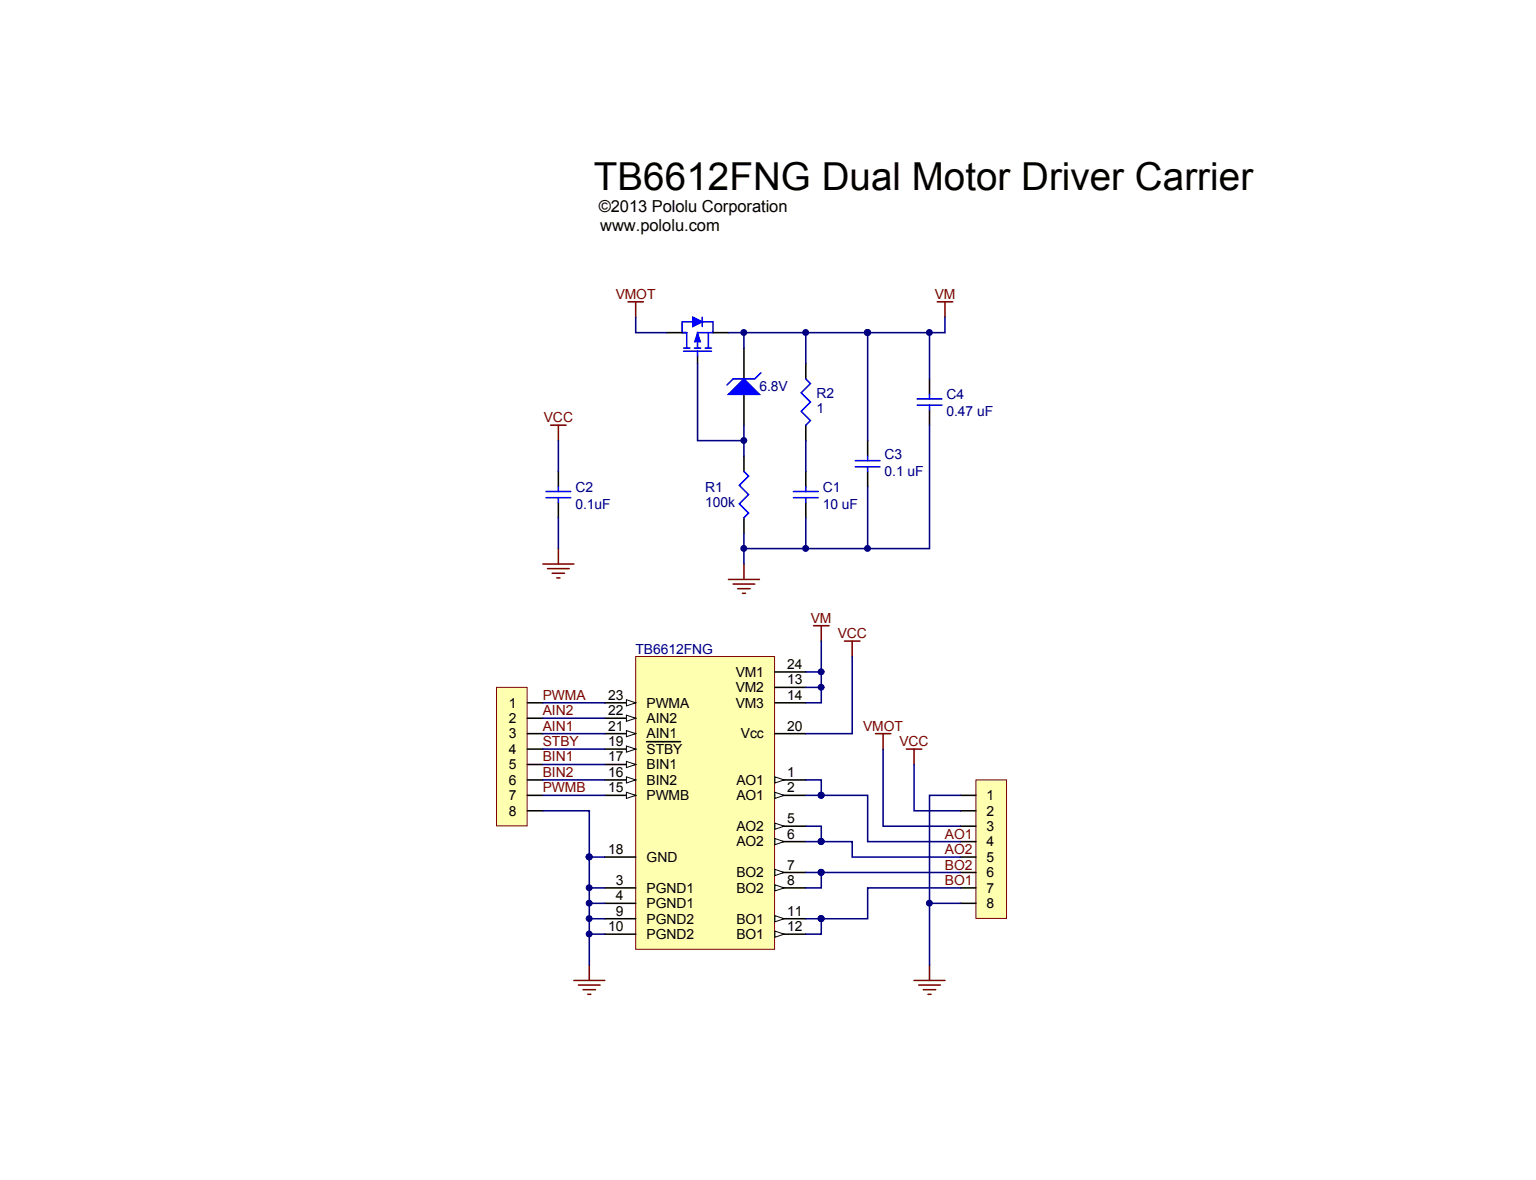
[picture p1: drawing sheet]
<svg xmlns="http://www.w3.org/2000/svg" width="271mm" height="208mm" viewBox="0 0 271 208" stroke-linecap="round" stroke-linejoin="round" font-family="sans-serif">
<path d="M143.5 110.4h2.7M144.9 110.4v2.7M149 113.1h2.7M150.3 113.1v2.7M101.2 172.9h5.5M102 173.8h3.9M102.9 174.6h2.1M103.7 175.4h.5M103.9 170.2v2.7" fill="none" stroke="#800000" stroke-width=".27"/>
<path d="M112.1 115.8h24.5v51.6h-24.5z" fill="#ffffb0" stroke="#800000" stroke-width=".18"/>
<path d="M106.7 134.9h5.4M136.7 129.4h5.4" fill="none" stroke="#000" stroke-width=".27"/>
<path d="M110.5 134.3l1.6 .6-1.6 .5z" fill="#fff" stroke="#000" stroke-width=".18"/>
<path d="M136.7 140.3h5.4" fill="none" stroke="#000" stroke-width=".27"/>
<path d="M136.7 139.7l1.6 .6-1.6 .5z" fill="#fff" stroke="#000" stroke-width=".18"/>
<path d="M136.7 148.5h5.4" fill="none" stroke="#000" stroke-width=".27"/>
<path d="M136.7 147.9l1.6 .6-1.6 .5z" fill="#fff" stroke="#000" stroke-width=".18"/>
<path d="M136.7 164.8h5.4" fill="none" stroke="#000" stroke-width=".27"/>
<path d="M136.7 164.2l1.6 .6-1.6 .5z" fill="#fff" stroke="#000" stroke-width=".18"/>
<path d="M136.7 156.6h5.4" fill="none" stroke="#000" stroke-width=".27"/>
<path d="M136.7 156.1l1.6 .5-1.6 .6z" fill="#fff" stroke="#000" stroke-width=".18"/>
<path d="M106.7 137.6h5.4" fill="none" stroke="#000" stroke-width=".27"/>
<path d="M110.5 137l1.6 .6-1.6 .5z" fill="#fff" stroke="#000" stroke-width=".18"/>
<path d="M106.7 140.3h5.4" fill="none" stroke="#000" stroke-width=".27"/>
<path d="M110.5 139.7l1.6 .6-1.6 .5z" fill="#fff" stroke="#000" stroke-width=".18"/>
<path d="M106.7 132.1h5.4" fill="none" stroke="#000" stroke-width=".27"/>
<path d="M110.5 131.6l1.6 .5-1.6 .6z" fill="#fff" stroke="#000" stroke-width=".18"/>
<path d="M136.7 118.5h5.4M114 130.8h6M136.7 121.2h5.4M136.7 153.9h5.4M106.7 162.1h5.4M106.7 164.8h5.4" fill="none" stroke="#000" stroke-width=".27"/>
<path d="M136.7 153.4l1.6 .5-1.6 .5z" fill="#fff" stroke="#000" stroke-width=".18"/>
<path d="M136.7 162.1h5.4" fill="none" stroke="#000" stroke-width=".27"/>
<path d="M136.7 161.5l1.6 .6-1.6 .5z" fill="#fff" stroke="#000" stroke-width=".18"/>
<path d="M136.7 145.7h5.4" fill="none" stroke="#000" stroke-width=".27"/>
<path d="M136.7 145.2l1.6 .5-1.6 .6z" fill="#fff" stroke="#000" stroke-width=".18"/>
<path d="M136.7 137.6h5.4" fill="none" stroke="#000" stroke-width=".27"/>
<path d="M136.7 137l1.6 .6-1.6 .5z" fill="#fff" stroke="#000" stroke-width=".18"/>
<path d="M106.7 129.4h5.4M136.7 124h5.4M106.7 159.3h5.4M106.7 156.6h5.4M106.7 151.2h5.4" fill="none" stroke="#000" stroke-width=".27"/>
<path d="M110.5 128.9l1.6 .5-1.6 .6z" fill="#fff" stroke="#000" stroke-width=".18"/>
<path d="M106.7 126.7h5.4" fill="none" stroke="#000" stroke-width=".27"/>
<path d="M110.5 126.1l1.6 .6-1.6 .5z" fill="#fff" stroke="#000" stroke-width=".18"/>
<path d="M106.7 124h5.4" fill="none" stroke="#000" stroke-width=".27"/>
<path d="M110.5 123.4l1.6 .6-1.6 .5z" fill="#fff" stroke="#000" stroke-width=".18"/>
<g fill="none" stroke="#000080" stroke-width=".27">
<path d="M112.1 56v2.7h5.5M131.2 58.7v2.7M142.1 58.7v5.4M164 58.7v8.1M98.5 77.7v5.5M123 64.1v13.6h8.2M131.2 75v5.4M142.1 77.7v5.5M164 75v21.8h-32.8M98.5 91.3v5.5M131.2 94v5.5M142.1 118.5h2.8"/>
<path d="M144.9 113.1v10.9h-2.8M150.3 115.8v13.6h-8.2M142.1 121.2h2.8M103.9 156.6h2.8M103.9 159.3h2.8M103.9 162.1h2.8M103.9 164.8h2.8"/>
</g>
<g fill="#000080" stroke="#000080" stroke-width=".18">
<circle cx="144.8" cy="118.5" r=".52"/>
<circle cx="144.8" cy="121.2" r=".52"/>
<circle cx="103.9" cy="156.6" r=".52"/>
<circle cx="103.9" cy="159.3" r=".52"/>
<circle cx="103.9" cy="162" r=".52"/>
<circle cx="103.9" cy="164.7" r=".52"/>
<circle cx="142.1" cy="58.6" r=".52"/>
<circle cx="131.2" cy="58.6" r=".52"/>
<circle cx="131.2" cy="77.7" r=".52"/>
<circle cx="163.9" cy="58.6" r=".52"/>
<circle cx="131.2" cy="96.7" r=".52"/>
</g>
<g fill="none" stroke="#000" stroke-width=".27">
<path d="M117.6 58.7h2.7M125.8 58.7h2.7M123 62.8v1.3M131.2 61.4v5.4M131.2 69.6v5.4M142.1 64.1v2.7M142.1 75v2.7M153 77.7v2.7M164 66.8v2.8M164 72.3v2.7M98.5 83.2v2.7M98.5 88.6v2.7"/>
<path d="M131.2 80.4v2.8M131.2 91.3v2.7M142.1 83.2v2.7M142.1 88.6v2.7M153 83.2v2.7"/>
</g>
<g fill="none" stroke="#00f" stroke-width=".27">
<path d="M122.2 56.8h-1.9v1.9h.8v2.7M123.9 56.8h1.9v1.9h-2.8v2.7M123.9 56v1.6M124.9 58.7v2.7M120.6 61.9h4.9M120.6 61.4h1.1M122.5 61.4h1.1M123 61.9v.9M124.4 61.4h1.1M134.2 65.7l-1.1 1.1h-3.8l-1.1 1.1M142.1 66.8l.9 .9-1.7 1.6 1.7 1.6-1.7 1.7 1.7 1.6-.9 .8M161.8 70.4h4.3"/>
<path d="M161.8 71.5h4.3M164 69.6v.8M164 71.5v.8M96.3 86.7h4.4M96.3 87.8h4.4M98.5 85.9v.8M98.5 87.8v.8M131.2 83.2l.8 .8-1.6 1.6 1.6 1.6-1.6 1.7 1.6 1.6-.8 .8M140 86.7h4.3M140 87.8h4.3M142.1 85.9v.8M142.1 87.8v.8"/>
<path d="M150.9 81.3h4.3M150.9 82.3h4.3M153 80.4v.9M153 82.3v.9"/>
</g>
<g fill="none" stroke="#800000" stroke-width=".27">
<path d="M110.8 53.2h2.7M112.1 53.2v2.8M165.3 53.2h2.7M166.7 53.2v2.8M97.1 75h2.8M98.5 75v2.7M95.8 99.5h5.4M98.5 96.8v2.7M131.2 99.5v2.7M96.6 100.3h3.8M97.4 101.1h2.2M98.2 101.9h.6"/>
<path d="M128.5 102.2h5.5M129.3 103h3.8M130.1 103.8h2.2M131 104.7h.5"/>
</g>
<path d="M123 58.7l.6 1.6h-1.1z" fill="#00f" stroke="#00f" stroke-width=".18"/>
<g fill="#00f" stroke="#00f" stroke-width=".27">
<path d="M122.2 56l1.7 .8-1.7 .8z"/>
<path d="M128.5 69.6l2.7-2.8 2.8 2.8z"/>
</g>
<path d="M87.6 121.2h5.4v24.5h-5.4z" fill="#ffffb0" stroke="#800000" stroke-width=".18"/>
<path d="M93 124h2.8M93 126.7h2.8M93 132.1h2.8M93 129.4h2.8M93 134.9h2.8M93 137.6h2.8M93 140.3h2.8M93 143h2.8" fill="none" stroke="#000" stroke-width=".27"/>
<path d="M172.1 137.6h5.4v24.4h-5.4z" fill="#ffffb0" stroke="#800000" stroke-width=".18"/>
<path d="M169.4 140.3h2.7M169.4 143h2.7M169.4 148.5h2.7M169.4 145.7h2.7M169.4 151.2h2.7M169.4 153.9h2.7M169.4 156.6h2.7M169.4 159.3h2.7" fill="none" stroke="#000" stroke-width=".27"/>
<path d="M154.4 129.4h2.7M155.8 129.4v2.7M159.9 132.1h2.7M161.2 132.1v2.8M161.2 172.9h5.5M162 173.8h3.9M162.9 174.6h2.1M163.7 175.4h.5M164 170.2v2.7" fill="none" stroke="#800000" stroke-width=".27"/>
<g fill="none" stroke="#000080" stroke-width=".27">
<path d="M128.5 58.7h24.5M153 58.7v19M166.7 56v2.7h-13.7M142.1 91.3v5.5M153 85.9v10.9M95.8 124h10.9M95.8 126.7h10.9M95.8 129.4h10.9M95.8 132.1h10.9M95.8 134.9h10.9M95.8 137.6h10.9M142.1 137.6h2.8v2.7"/>
<path d="M155.8 132.1v13.6h13.6M161.2 134.9v8.1h8.2M95.8 143h8.1v8.2M95.8 140.3h10.9M103.9 151.2v19M103.9 151.2h2.8M142.1 145.7h2.8v2.8M142.1 140.3h2.8M142.1 153.9h27.3M142.1 148.5h2.8M144.9 140.3h8.1v8.2h16.4M144.9 153.9v2.7h-2.8"/>
<path d="M144.9 148.5h5.4v2.7h19.1M164 159.3h5.4M169.4 140.3h-5.4v29.9M169.4 156.6h-16.4v5.5h-8.1M142.1 162.1h2.8M144.9 162.1v2.7h-2.8"/>
</g>
<g fill="#000080" stroke="#000080" stroke-width=".18">
<circle cx="144.8" cy="162" r=".52"/>
<circle cx="142.1" cy="96.7" r=".52"/>
<circle cx="153" cy="96.7" r=".52"/>
<circle cx="103.9" cy="151.1" r=".52"/>
<circle cx="153" cy="58.6" r=".52"/>
<circle cx="144.8" cy="140.3" r=".52"/>
<circle cx="163.9" cy="159.3" r=".52"/>
<circle cx="144.8" cy="153.9" r=".52"/>
<circle cx="144.8" cy="148.4" r=".52"/>
</g>
<text font-size="6.8" x="104.8" y="33.6">TB6612FNG Dual Motor Driver Carrier</text>
<g font-size="2.9">
<text x="105.6" y="37.4">©2013 Pololu Corporation</text>
<text x="105.9" y="40.7">www.pololu.com</text>
</g>
<g font-size="2.4" fill="#800000">
<text x="108.6" y="52.7">VMOT</text>
<text x="164.9" y="52.7">VM</text>
<text x="95.9" y="74.5">VCC</text>
<text x="143" y="109.9">VM</text>
<text x="147.8" y="112.6">VCC</text>
<text x="95.8" y="123.5">PWMA</text>
<text x="95.8" y="131.6">STBY</text>
<text x="95.8" y="128.9">AIN1</text>
<text x="95.8" y="126.2">AIN2</text>
<text x="152.2" y="128.9">VMOT</text>
<text x="158.7" y="131.6">VCC</text>
<text x="95.8" y="134.3">BIN1</text>
<text x="95.8" y="137.1">BIN2</text>
<text x="95.8" y="139.8">PWMB</text>
<text x="166.7" y="148">AO1</text>
<text x="166.7" y="150.7">AO2</text>
<text x="166.7" y="153.4">BO2</text>
<text x="166.7" y="156.1">BO1</text>
</g>
<g font-size="2.4" fill="#000080">
<text x="133.9" y="69">6.8V</text>
<text x="144" y="70.1">R2</text>
<text x="166.9" y="70.4">C4</text>
<text x="144" y="72.8">1</text>
<text x="166.9" y="73.4">0.47 uF</text>
<text x="156" y="84">0.1 uF</text>
<text x="156" y="81">C3</text>
<text x="101.5" y="89.7">0.1uF</text>
<text x="101.5" y="86.7">C2</text>
<text x="124.4" y="89.4">100k</text>
<text x="124.4" y="86.7">R1</text>
<text x="145.1" y="89.7">10 uF</text>
<text x="145.1" y="86.7">C1</text>
<text x="112.1" y="115.3">TB6612FNG</text>
</g>
<g font-size="2.4">
<text x="129.8" y="119.4">VM1</text>
<text x="138.8" y="118">24</text>
<text x="89.8" y="124.8">1</text>
<text x="107.3" y="123.5">23</text>
<text x="114.1" y="124.8">PWMA</text>
<text x="129.8" y="122.1">VM2</text>
<text x="129.8" y="124.8">VM3</text>
<text x="138.8" y="120.7">13</text>
<text x="138.8" y="123.5">14</text>
<text x="89.8" y="127.5">2</text>
<text x="89.8" y="130.3">3</text>
<text x="107.3" y="131.6">19</text>
<text x="107.3" y="128.9">21</text>
<text x="107.3" y="126.2">22</text>
<text x="114.1" y="130.3">AIN1</text>
<text x="114.1" y="127.5">AIN2</text>
<text x="130.7" y="130.3">Vcc</text>
<text x="138.8" y="128.9">20</text>
<text x="89.8" y="133">4</text>
<text x="89.8" y="135.7">5</text>
<text x="107.3" y="134.3">17</text>
<text x="107.3" y="137.1">16</text>
<text x="114.1" y="135.7">BIN1</text>
<text x="114.1" y="133">STBY</text>
<text x="138.8" y="137.1">1</text>
<text x="89.8" y="138.4">6</text>
<text x="89.8" y="141.2">7</text>
<text x="89.8" y="143.9">8</text>
<text x="107.3" y="139.8">15</text>
<text x="114.1" y="138.4">BIN2</text>
<text x="114.1" y="141.2">PWMB</text>
<text x="129.9" y="141.2">AO1</text>
<text x="129.9" y="138.4">AO1</text>
<text x="138.8" y="139.8">2</text>
<text x="174" y="141.2">1</text>
<text x="174" y="143.9">2</text>
<text x="129.9" y="149.3">AO2</text>
<text x="129.9" y="146.6">AO2</text>
<text x="138.8" y="148">6</text>
<text x="138.8" y="145.2">5</text>
<text x="174" y="149.3">4</text>
<text x="174" y="146.6">3</text>
<text x="107.3" y="150.7">18</text>
<text x="114.1" y="152">GND</text>
<text x="129.9" y="154.7">BO2</text>
<text x="138.8" y="153.4">7</text>
<text x="174" y="152">5</text>
<text x="174" y="154.7">6</text>
<text x="108.6" y="161.5">9</text>
<text x="108.6" y="158.8">4</text>
<text x="108.6" y="156.1">3</text>
<text x="114.1" y="160.2">PGND1</text>
<text x="114.1" y="157.5">PGND1</text>
<text x="129.9" y="157.5">BO2</text>
<text x="138.8" y="156.1">8</text>
<text x="138.8" y="161.5">11</text>
<text x="174" y="157.5">7</text>
<text x="174" y="160.2">8</text>
<text x="107.3" y="164.2">10</text>
<text x="114.1" y="162.9">PGND2</text>
<text x="114.1" y="165.6">PGND2</text>
<text x="129.9" y="165.6">BO1</text>
<text x="129.9" y="162.9">BO1</text>
<text x="138.8" y="164.2">12</text>
</g>
</svg>
